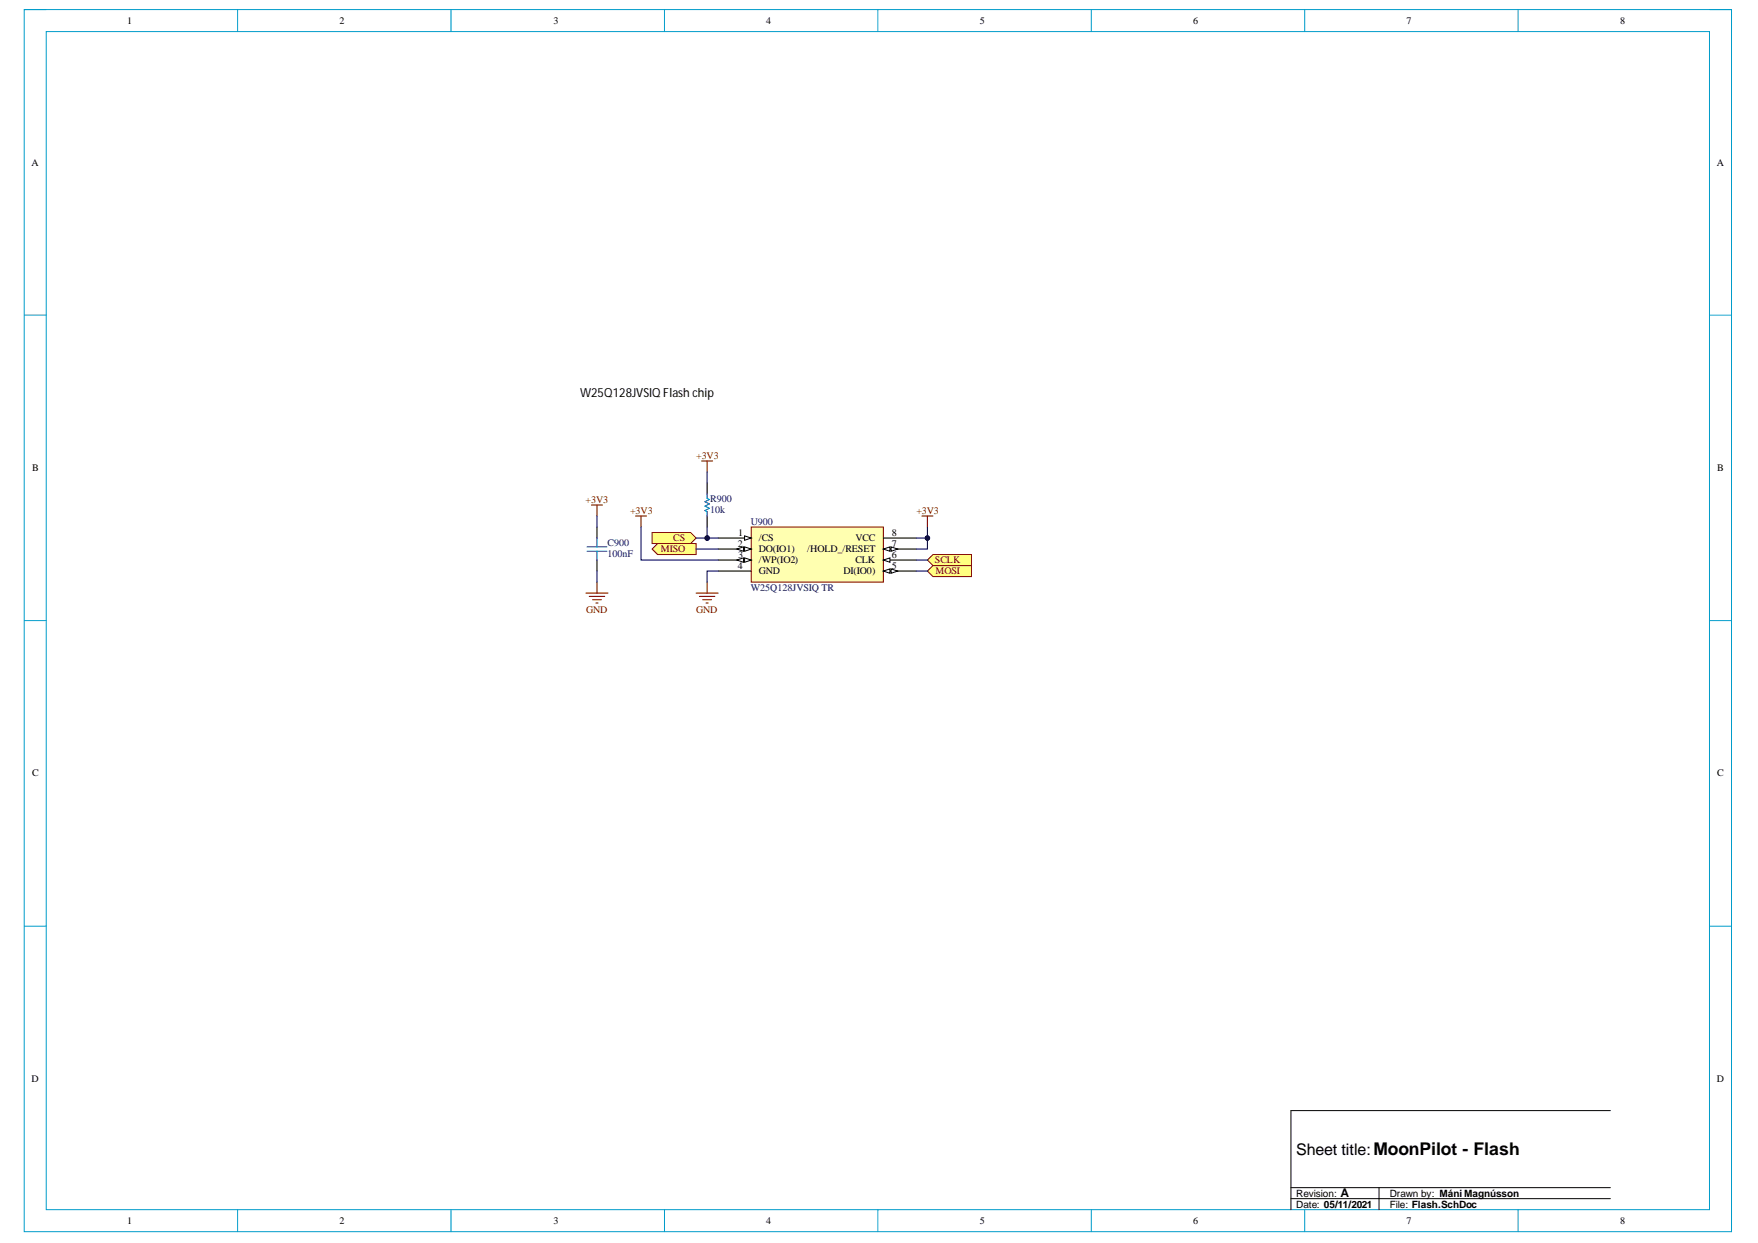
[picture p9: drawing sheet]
<svg xmlns="http://www.w3.org/2000/svg" width="297mm" height="210mm" viewBox="0 0 297 210" stroke-linecap="round" stroke-linejoin="round" font-family="sans-serif">
<path d="M4.1 1.6h288.5v206.4h-288.5z" fill="none" stroke="#009cca" stroke-width=".17"/>
<path d="M7.8 5.3h281v199h-281z" fill-rule="evenodd" fill="#fff"/>
<g fill="none" stroke="#009cca" stroke-width=".17">
<path d="M4.1 1.6h3.7M7.8 5.3h281v199h-281zM40.1 1.6v3.7M76.2 1.6v3.7M112.3 1.6v3.7M148.3 1.6v3.7M184.4 1.6v3.7M220.4 1.6v3.7M256.5 1.6v3.7M288.8 1.6h3.8v3.7M4.1 53.2h3.7M288.8 53.2h3.8"/>
<path d="M4.1 104.8h3.7M288.8 104.8h3.8M4.1 156.4h3.7M288.8 156.4h3.8M40.1 204.3v3.7M76.2 204.3v3.7M112.3 204.3v3.7M148.3 204.3v3.7M184.4 204.3v3.7M220.4 204.3v3.7M256.5 204.3v3.7M292.6 204.3v3.7"/>
</g>
<path d="M272.1 187.5h-54v16.8M218.1 200.6h54M218.1 202.4h54M233 200.6v3.7" fill="none" stroke="#000" stroke-width=".17"/>
<path d="M126.9 89h22.4v9.3h-22.4z" fill-rule="evenodd" fill="#ffffb0"/>
<path d="M126.9 89h22.4v9.3h-22.4z" fill="none" stroke="#800000" stroke-width=".17"/>
<path d="M121.3 90.9h5.6" fill="none" stroke="#000" stroke-width=".18"/>
<path d="M125.8 90.5l1.1 .4-1.1 .3z" fill="#f8fcff"/>
<path d="M125.8 90.5l1.1 .4-1.1 .3z" fill="none" stroke="#000" stroke-width=".17"/>
<path d="M121.3 92.7h5.6" fill="none" stroke="#000" stroke-width=".18"/>
<path d="M125.8 92.3l1.1 .4-1.1 .4z" fill="#f8fcff"/>
<path d="M125.8 92.3l1.1 .4-1.1 .4z" fill="none" stroke="#000" stroke-width=".17"/>
<path d="M124.5 92.7l1.1-.4v.8z" fill="#f8fcff"/>
<path d="M124.5 92.7l1.1-.4v.8z" fill="none" stroke="#000" stroke-width=".17"/>
<path d="M121.3 94.6h5.6" fill="none" stroke="#000" stroke-width=".18"/>
<path d="M125.8 94.2l1.1 .4-1.1 .4z" fill="#f8fcff"/>
<path d="M125.8 94.2l1.1 .4-1.1 .4z" fill="none" stroke="#000" stroke-width=".17"/>
<path d="M124.5 94.6l1.1-.4v.8z" fill="#f8fcff"/>
<path d="M124.5 94.6l1.1-.4v.8z" fill="none" stroke="#000" stroke-width=".17"/>
<path d="M121.3 96.4h5.6M149.3 96.4h5.5" fill="none" stroke="#000" stroke-width=".18"/>
<path d="M149.3 96.4l1.1-.3v.7z" fill="#f8fcff"/>
<path d="M149.3 96.4l1.1-.3v.7z" fill="none" stroke="#000" stroke-width=".17"/>
<path d="M150.6 96.1l1.1 .3-1.1 .4z" fill="#f8fcff"/>
<path d="M150.6 96.1l1.1 .3-1.1 .4z" fill="none" stroke="#000" stroke-width=".17"/>
<path d="M149.3 94.6h5.5" fill="none" stroke="#000" stroke-width=".18"/>
<path d="M149.3 94.6l1.1-.4v.8z" fill="#f8fcff"/>
<path d="M149.3 94.6l1.1-.4v.8z" fill="none" stroke="#000" stroke-width=".17"/>
<path d="M149.3 92.7h5.5" fill="none" stroke="#000" stroke-width=".18"/>
<path d="M149.3 92.7l1.1-.4v.8z" fill="#f8fcff"/>
<path d="M149.3 92.7l1.1-.4v.8z" fill="none" stroke="#000" stroke-width=".17"/>
<path d="M150.6 92.3l1.1 .4-1.1 .4z" fill="#f8fcff"/>
<path d="M150.6 92.3l1.1 .4-1.1 .4z" fill="none" stroke="#000" stroke-width=".17"/>
<path d="M100.9 89v1.9M100.9 94.6v1.8M119.5 81.6v1.8M119.5 87.1v1.9M149.3 90.9h5.5" fill="none" stroke="#000" stroke-width=".18"/>
<g fill="none" stroke="#800000" stroke-width=".18">
<path d="M118.5 77.8h1.9M119.5 77.8v1.9M99.9 85.3h1.9M100.9 85.3v1.8M100.9 98.3v1.9M107.4 87.1h1.8M108.3 87.1v1.9M119.5 98.3v1.9M155.8 87.1h1.8M156.7 87.1v1.9M99 100.2h3.7M99.6 100.7h2.6"/>
<path d="M100.1 101.3h1.5M100.7 101.8h.4M117.6 100.2h3.7M118.2 100.7h2.6M118.7 101.3h1.5M119.3 101.8h.4"/>
</g>
<path d="M99.2 92.3h3.3M99.2 93.1h3.3M100.9 90.9v1.4M100.9 93.1v1.5M119.5 83.4v.8l.4 .2-.8 .3 .8 .4-.8 .4 .8 .3-.8 .4 .4 .2v.7" fill="none" stroke="#00f" stroke-width=".18"/>
<path d="M110.2 89.9h6.5l.9 1-.9 .9h-6.5z" fill-rule="evenodd" fill="#ffff80"/>
<path d="M110.2 89.9h6.5l.9 1-.9 .9h-6.5z" fill="none" stroke="#800000" stroke-width=".17"/>
<path d="M110.2 92.7l.9-.9h6.5v1.8h-6.5z" fill-rule="evenodd" fill="#ffff80"/>
<path d="M110.2 92.7l.9-.9h6.5v1.8h-6.5z" fill="none" stroke="#800000" stroke-width=".17"/>
<path d="M156.7 96.4l.9-.9h6.5v1.9h-6.5z" fill-rule="evenodd" fill="#ffff80"/>
<path d="M156.7 96.4l.9-.9h6.5v1.9h-6.5z" fill="none" stroke="#800000" stroke-width=".17"/>
<path d="M156.7 94.6l.9-1h6.5v1.9h-6.5z" fill-rule="evenodd" fill="#ffff80"/>
<path d="M156.7 94.6l.9-1h6.5v1.9h-6.5z" fill="none" stroke="#800000" stroke-width=".17"/>
<path d="M108.3 89v5.6h13M121.3 96.4h-1.8v1.9M156.7 89v3.7h-1.9" fill="none" stroke="#000080" stroke-width=".18"/>
<circle cx="156.7" cy="90.9" r=".37" fill="#000080"/>
<circle cx="156.7" cy="90.9" r=".37" fill="none" stroke="#000080" stroke-width=".17"/>
<path d="M154.8 90.9h1.9" fill="none" stroke="#000080" stroke-width=".18"/>
<circle cx="156.7" cy="90.9" r=".37" fill="#000080"/>
<circle cx="156.7" cy="90.9" r=".37" fill="none" stroke="#000080" stroke-width=".17"/>
<path d="M119.5 79.7v1.9M100.9 87.1v1.9M100.9 96.4v1.9M117.6 90.9h3.7M117.6 92.7h3.7M154.8 94.6h1.9M154.8 96.4h1.9" fill="none" stroke="#000080" stroke-width=".18"/>
<circle cx="119.5" cy="90.9" r=".37" fill="#000080"/>
<circle cx="119.5" cy="90.9" r=".37" fill="none" stroke="#000080" stroke-width=".17"/>
<path d="M119.5 89v1.9" fill="none" stroke="#000080" stroke-width=".18"/>
<circle cx="119.5" cy="90.9" r=".37" fill="#000080"/>
<circle cx="119.5" cy="90.9" r=".37" fill="none" stroke="#000080" stroke-width=".17"/>
<text font-size="2.7" x="219" y="195">Sheet title:MoonPilot - Flash</text>
<text font-size="2.1" x="98" y="67">W25Q128JVSIQ Flash chip</text>
<text font-size="2" x="226.5" y="202.2">A</text>
<g font-size="1.7">
<text x="21.5" y="4">1</text>
<text x="57.3" y="4">2</text>
<text x="93.5" y="4">3</text>
<text x="129.5" y="4">4</text>
<text x="165.6" y="4">5</text>
<text x="201.6" y="4">6</text>
<text x="237.6" y="4">7</text>
<text x="273.7" y="4">8</text>
<text x="5.3" y="28">A</text>
<text x="290.1" y="28">A</text>
<text x="5.4" y="79.6">B</text>
<text x="290.2" y="79.6">B</text>
<text x="124.7" y="92.3">2</text>
<text x="124.7" y="90.5">1</text>
<text x="124.7" y="94.2">3</text>
<text x="128.2" y="91.4">/CS</text>
<text x="128.2" y="93.3">DO(IO1)</text>
<text x="128.2" y="95.1">/WP(IO2)</text>
<text x="136.4" y="93.3">/HOLD_/RESET</text>
<text x="144.5" y="95.1">CLK</text>
<text x="144.5" y="91.4">VCC</text>
<text x="150.7" y="94.2">6</text>
<text x="150.7" y="92.3">7</text>
<text x="150.7" y="90.5">8</text>
<text x="124.7" y="96">4</text>
<text x="128.2" y="97">GND</text>
<text x="142.5" y="97">DI(IO0)</text>
<text x="150.7" y="96">5</text>
<text x="5.4" y="131.1">C</text>
<text x="290.2" y="131.1">C</text>
<text x="5.3" y="182.7">D</text>
<text x="290.1" y="182.7">D</text>
<text x="219" y="203.9">Date: 05/11/2021</text>
<text x="219" y="202.1">Revision:</text>
<text x="234.8" y="203.9">File: Flash.SchDoc</text>
<text x="234.8" y="202.1">Drawn by: Máni Magnússon</text>
<text x="21.5" y="206.6">1</text>
<text x="57.3" y="206.6">2</text>
<text x="93.5" y="206.6">3</text>
<text x="129.5" y="206.6">4</text>
<text x="165.6" y="206.6">5</text>
<text x="201.6" y="206.6">6</text>
<text x="237.6" y="206.6">7</text>
<text x="273.7" y="206.6">8</text>
</g>
<g font-size="1.7" fill="#800000">
<text x="117.6" y="77.5">+3V3</text>
<text x="98.9" y="84.9">+3V3</text>
<text x="106.5" y="86.8">+3V3</text>
<text x="154.8" y="86.8">+3V3</text>
<text x="111.6" y="93.3">MISO</text>
<text x="113.7" y="91.4">CS</text>
<text x="158" y="95.1">SCLK</text>
<text x="158.1" y="97">MOSI</text>
<text x="99" y="103.5">GND</text>
<text x="117.6" y="103.5">GND</text>
</g>
<g font-size="1.7" fill="#000080">
<text x="120" y="84.7">R900</text>
<text x="120" y="86.6">10k</text>
<text x="126.9" y="88.6">U900</text>
<text x="102.7" y="92.2">C900</text>
<text x="102.7" y="94">100nF</text>
<text x="126.9" y="99.8">W25Q128JVSIQ TR</text>
</g>
</svg>
